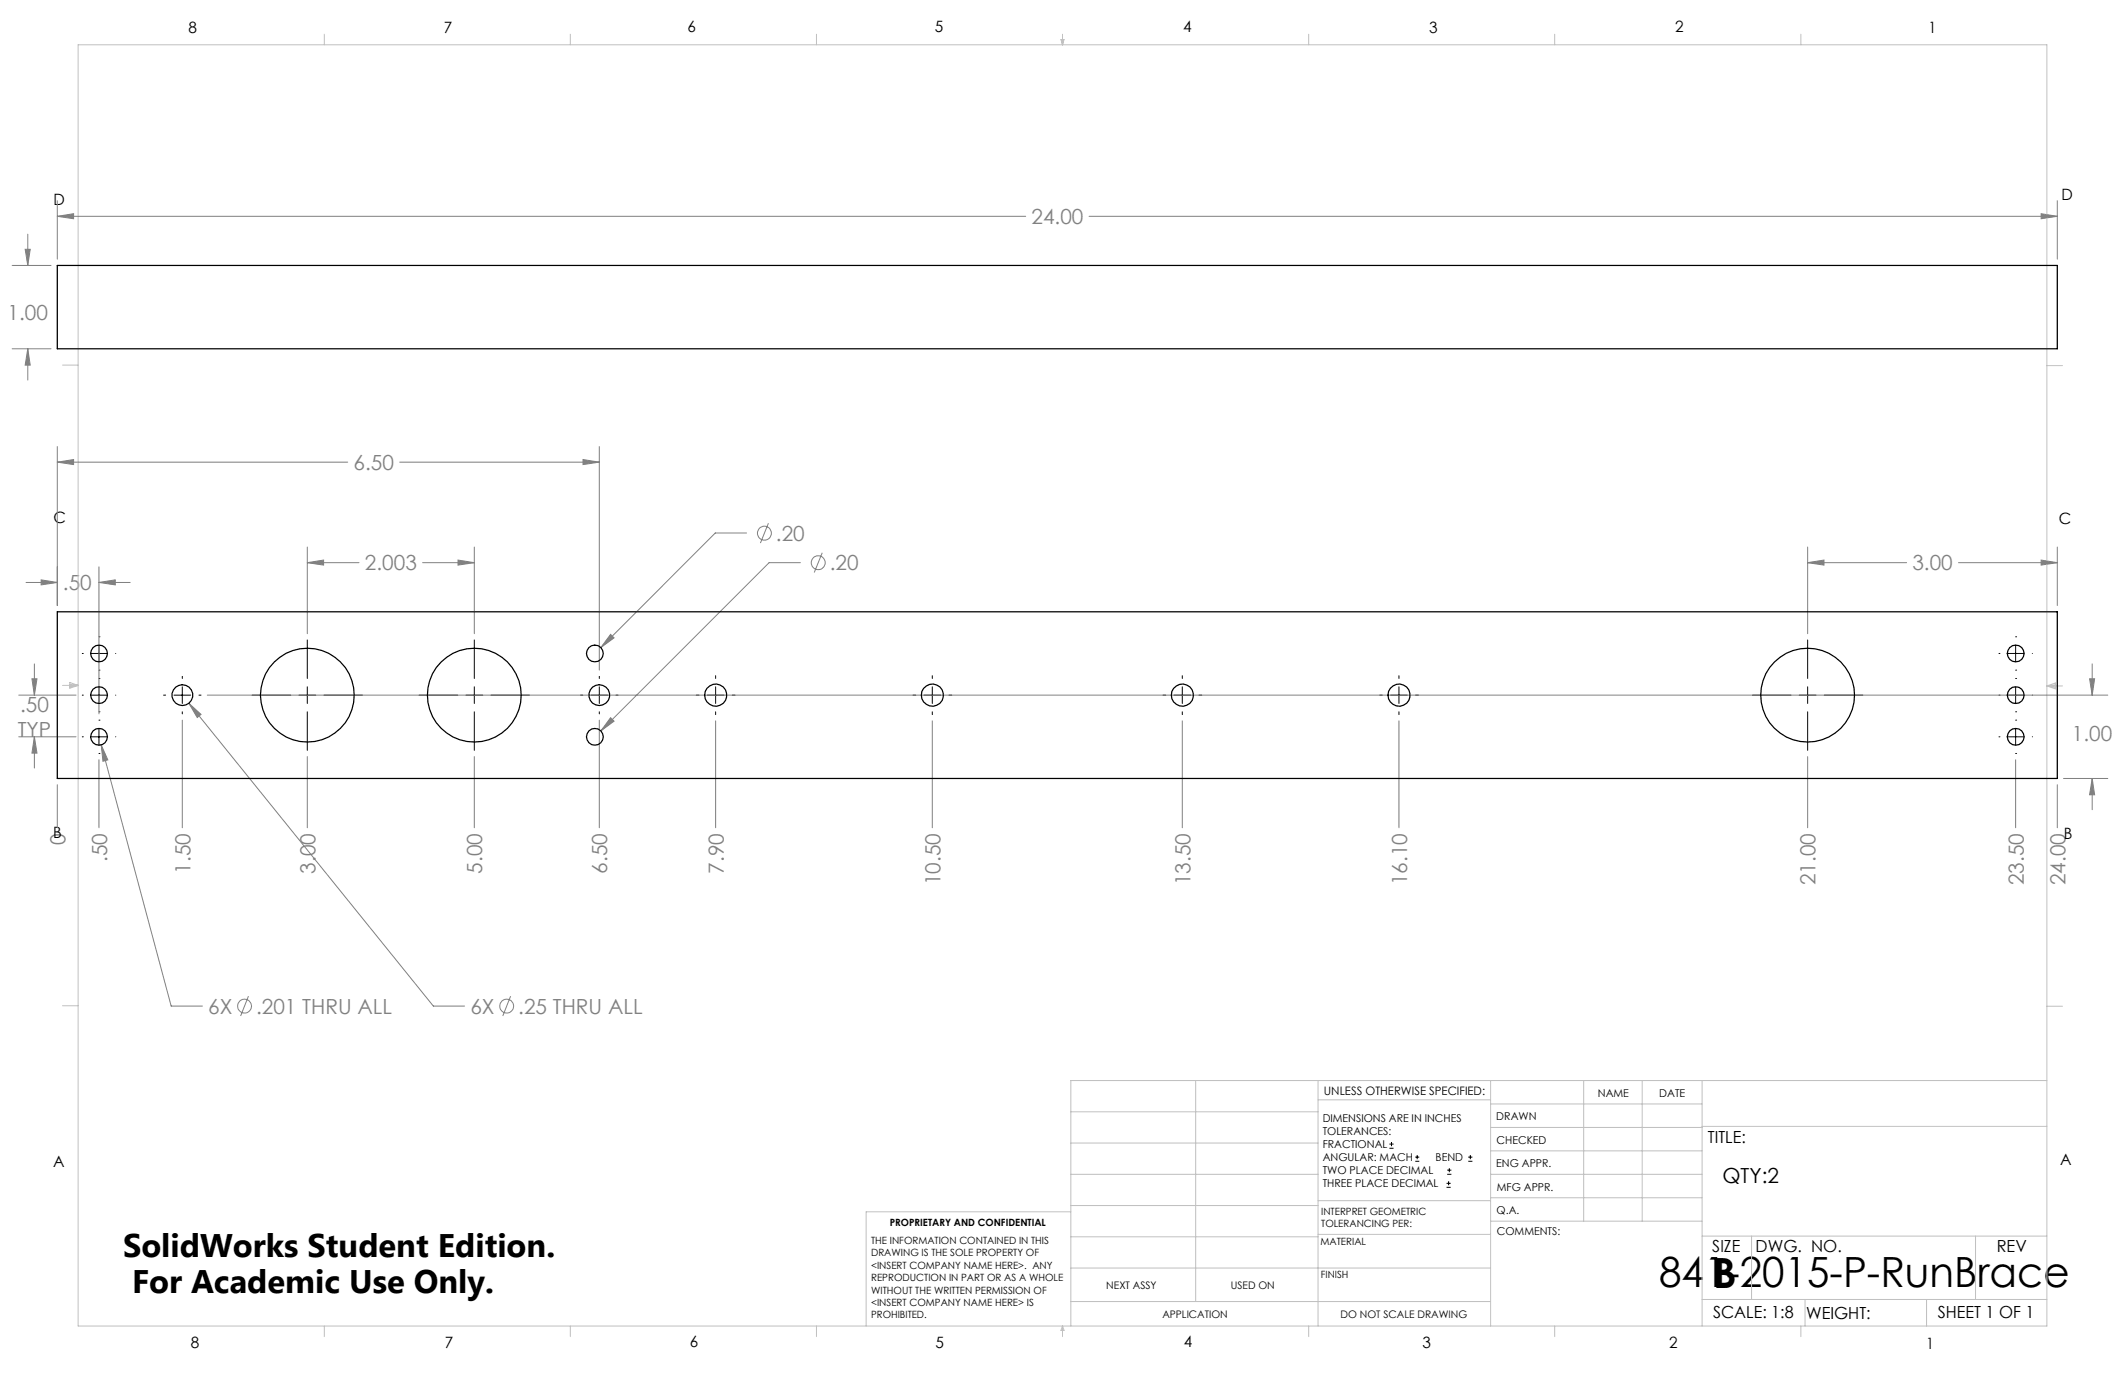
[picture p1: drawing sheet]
<svg xmlns="http://www.w3.org/2000/svg" width="432mm" height="279mm" viewBox="0 0 432 279" stroke-linecap="round" stroke-linejoin="round" font-family="sans-serif">
<g fill="none" stroke="#808080" stroke-width=".2">
<path d="M2.5 53.9h7.9M5.1 50.7h1l-.5 3.2zM5.6 47.6v6.3M11.6 44l3.4-.6v1zM11.6 40.8v11.9M11.6 44h196.8M221.3 44h196.7M414.8 43.4l3.2 .6-3.2 .4zM418 40.8v11.9M2.5 70.9h7.9M5.6 70.9l.5 3.3h-1zM5.6 70.9v6.3"/>
<path d="M11.6 93.9l3.4-.5v1zM11.6 90.7v32.3M11.6 93.9h59.1M81.2 93.9h40.6M118.5 93.4l3.3 .5-3.3 .5zM121.8 90.7v45.5M5.3 118.4h6.3M8.4 117.8l3.2 .6-3.2 .5zM20.1 115.2v29.9M20.1 118.4h6.4M20.1 118.4l3.3-.6v1.1zM62.4 114.3l3.4-.5v1z"/>
<path d="M62.4 111.2v17.6M62.4 114.3h10.6M85.9 114.3h10.5M93.1 113.8l3.3 .5-3.3 .5zM96.4 111.2v17.6M151.7 108.3h-6.4l-23.2 23.3M156.1 106.3l-1.6 4M162.6 114.3h-6.3l-34.2 34.2M167.1 112.3l-1.6 4M367.3 111.2v17.6M367.3 114.3h20.1M367.3 114.3l3.3-.5v1z"/>
<path d="M398 114.3h20M414.8 113.8l3.2 .5-3.2 .5zM418 111.2v11.8M6.5 137.9h1l-.5 3.4zM7 134.9v6.4M124.1 128.9l.7 .7-2.7 2zM424.6 137.9h1l-.5 3.4zM425.1 134.9v6.4M3.8 149.7h11.7M3.8 141.3h11.7M7 149.7l.5 3.3h-1zM7 149.7v6.4"/>
<path d="M11.6 159.5v8.7M20.1 154.4v13.8M20.6 151.4l1.3 3-1 .3zM20.6 151.4l14.2 53h6.3M37 146.3v21.9M38.4 142.9l2.5 2.3-.8 .6zM38.4 142.9l49.7 61.5h6.3M42.1 141.3h386.2M62.4 153.7v14.5M96.4 153.7v14.5M121.8 146.3v21.9M124.1 145.8l.7 .7-2.7 2z"/>
<path d="M145.4 146.5v21.7M189.4 146.5v21.7M240.2 146.5v21.7M284.3 146.5v21.7M367.3 153.7v14.5M409.6 154.4v13.8M418 159.5v8.7M419.3 158.2h9M425.1 158.2l.5 3.3h-1zM425.1 158.2v6.3M50.5 202.4l-1.6 4M103.8 202.4l-1.6 4"/>
<circle cx="155.3" cy="108.3" r="1.41"/>
<circle cx="166.3" cy="114.3" r="1.41"/>
<circle cx="49.7" cy="204.4" r="1.41"/>
<circle cx="103" cy="204.4" r="1.41"/>
</g>
<g fill="none" stroke="#000" stroke-width=".2">
<path d="M16.7 132.8h.1M18.4 132.8h3.4M20.1 137.9h.1M20.1 129.4h.1M20.1 136.2h.1M20.1 131.1v3.4M20.1 139.6v3.3M23.5 132.8h.1M37 137.4v.5M37 139.6v3.3M62.4 130v7.9M62.4 139.6v3.3"/>
<path d="M96.4 130v7.9M96.4 139.6v3.3M121.8 137.4v.5M121.8 139.6v3.3M145.4 137.3v.6M145.4 139.6v3.3M189.4 137.3v.6M189.4 139.6v3.3M240.2 137.3v.6M240.2 139.6v3.3M284.3 137.3v.6M284.3 139.6v3.3"/>
<path d="M367.3 130v7.9M367.3 139.6v3.3M406.2 132.8h.1M407.9 132.8h3.4M409.6 137.9h.1M409.6 129.4h.1M409.6 136.2h.1M409.6 131.1v3.4M409.6 139.6v3.3M413 132.8h.1M16.7 149.7h.1M16.7 141.3h.1"/>
<path d="M18.4 149.7h3.4M18.4 141.3h3.4M20.1 146.3h.1M20.1 153.1h.1M20.1 144.6h.1M20.1 148v3.4M23.5 149.7h.1M23.5 141.3h.1M33.2 141.3h.5M35.3 141.3h3.4M37 144.6v.5M40.4 141.3h.5"/>
<path d="M51.2 141.3h7.9M60.7 141.3h3.4M62.4 144.6v7.9M65.8 141.3h7.9M85.2 141.3h7.8M94.7 141.3h3.4M96.4 144.6v7.9M99.8 141.3h7.8M118 141.3h.4M120.1 141.3h3.4M121.8 144.6v.5M125.2 141.3h.4"/>
<path d="M141.5 141.3h.5M143.7 141.3h3.4M145.4 144.6v.6M148.8 141.3h.6M185.5 141.3h.6M187.7 141.3h3.4M189.4 144.6v.6M192.8 141.3h.6M236.3 141.3h.6M238.5 141.3h3.4M240.2 144.6v.6M243.6 141.3h.6"/>
<path d="M280.4 141.3h.5M282.6 141.3h3.4M284.3 144.6v.6M287.7 141.3h.5M356.1 141.3h7.8M365.6 141.3h3.4M367.3 144.6v7.9M370.7 141.3h7.8M406.2 149.7h.1M406.2 141.3h.1M407.9 149.7h3.4M407.9 141.3h3.4"/>
<path d="M409.6 146.3h.1M409.6 153.1h.1M409.6 144.6h.1M409.6 148v3.4M413 149.7h.1M413 141.3h.1M282.3 233.3h.9M282.3 232.5h.9M282.8 232.1v.8M287.6 236h.8M287.6 235.1h.8M288 234.7v.8"/>
<path d="M294.1 238.6h.8M294.1 237.8h.8M294.5 237.4v.8M298.3 236h.9M298.3 235.1h.9M298.8 234.7v.8M293.9 241.3h.9M293.9 240.5h.9M294.4 240v.8"/>
</g>
<g fill="none" stroke="#c0c0c0" stroke-width=".2">
<path d="M15.9 9.1h400v260.4h-400zM65.9 6.9v2.2M115.9 6.9v2.2M165.9 6.9v2.2M215.6 8h.6l-.3 1.1zM215.7 8l.2 1.1M215.9 6.9v2.2M216 8l-.1 1.1M265.9 6.9v2.2M315.9 6.9v2.2M365.9 6.9v2.2M12.7 74.2h3.2"/>
<path d="M415.9 74.3h3.2M12.7 139.3h3.2M14.2 139.1l1.7 .2M14.2 138.7l1.7 .6-1.7 .5zM15.9 139.3l-1.7 .3M415.9 139.4h3.2M415.9 139.4l1.8-.6v1.2zM415.9 139.4l1.8 .3M417.7 139.2l-1.8 .2M12.7 204.4h3.2M243 219.6v44.9M267.8 219.6v49.9"/>
<path d="M302.9 219.6v49.9M321.8 219.6v28.5M333.7 219.6v28.5M345.9 219.6v49.9M415.9 204.5h3.2M415.9 219.6h-198.3v49.9M217.6 238.6h50.2M217.6 232.3h50.2M217.6 225.9h50.2M267.8 223.5h35.1M302.9 233.9h43M302.9 229.1h43"/>
<path d="M302.9 224.3h43M302.9 238.6h43M345.9 228.9h70M217.6 257.7h85.3M217.6 251.3h50.2M217.6 245h50.2M217.6 246.2h-41.6v23.3M267.8 250.8h35.1M267.8 244h35.1M302.9 248.1h43M302.9 243.4h43M345.9 251.2h70"/>
<path d="M355.9 251.2v12.9M401.4 251.2v12.9M65.9 269.5v2.1M115.9 269.5v2.1M165.9 269.5v2.1M215.9 269.5v2.1M215.9 269.5l.3 .8h-.6zM217.6 264.5h85.3M265.9 269.5v2.1M315.9 269.5v2.1M345.9 264.1h70M365.9 269.5v2.1"/>
<path d="M366.8 264.1v5.4M391.5 264.1v5.4"/>
</g>
<path d="M7 149.7l.5 3.3h-1zM6.5 137.9h1l-.5 3.4zM8.4 117.8l3.2 .6-3.2 .5zM20.1 118.4l3.3-.6v1.1zM424.6 137.9h1l-.5 3.4zM425.1 158.2l.5 3.3h-1zM93.1 113.8l3.3 .5-3.3 .5zM62.4 114.3l3.4-.5v1zM367.3 114.3l3.3-.5v1zM414.8 113.8l3.2 .5-3.2 .5zM38.4 142.9l1.7 2.9 .8-.6zM20.6 151.4l.3 3.3 1-.3zM124.1 145.8l-2 2.7 2.7-2zM124.1 128.9l-2 2.7 2.7-2zM118.5 93.4l3.3 .5-3.3 .5zM11.6 93.9l3.4-.5v1zM414.8 43.4l3.2 .6-3.2 .4zM11.6 44l3.4-.6v1zM5.1 50.7h1l-.5 3.2zM5.6 70.9l.5 3.3h-1z" fill="#808080"/>
<g fill="none" stroke="#000" stroke-width=".25">
<path d="M11.6 53.9h406.4v17h-406.4zM11.6 124.3h406.4v33.9h-406.4z"/>
<circle cx="20.1" cy="132.8" r="1.71"/>
<circle cx="120.9" cy="132.8" r="1.7"/>
<circle cx="409.6" cy="132.8" r="1.71"/>
<circle cx="20.1" cy="141.2" r="1.71"/>
<circle cx="20.1" cy="149.7" r="1.71"/>
<circle cx="37.1" cy="141.2" r="2.11"/>
<circle cx="62.5" cy="141.3" r="9.5"/>
<circle cx="96.4" cy="141.3" r="9.5"/>
<circle cx="120.9" cy="149.7" r="1.7"/>
<circle cx="121.8" cy="141.3" r="2.12"/>
<circle cx="145.4" cy="141.3" r="2.25"/>
<circle cx="189.5" cy="141.3" r="2.25"/>
<circle cx="240.3" cy="141.3" r="2.25"/>
<circle cx="284.3" cy="141.3" r="2.25"/>
<circle cx="367.3" cy="141.3" r="9.5"/>
<circle cx="409.6" cy="141.2" r="1.71"/>
<circle cx="409.6" cy="149.7" r="1.71"/>
</g>
<g font-size="8.5">
<text x="337.2" y="261.6">841-2015-P-RunBrace</text>
<text x="348.1" y="261.8">B</text>
</g>
<g font-size="6.6">
<text x="25" y="255.4">SolidWorks Student Edition.</text>
<text x="26.8" y="262.7">For Academic Use Only.</text>
</g>
<g font-size="4.2" fill="#808080">
<text x="209.6" y="45.5">24.00</text>
<text x="1.6" y="65">1.00</text>
<text x="71.8" y="95.5">6.50</text>
<text x="157.7" y="109.9">.20</text>
<text x="12.8" y="119.9">.50</text>
<text x="74.2" y="115.9">2.003</text>
<text x="168.6" y="115.9">.20</text>
<text x="388.6" y="115.9">3.00</text>
<text x="3.6" y="149.7">TYP</text>
<text x="4.1" y="144.6">.50</text>
<text x="421" y="150.6">1.00</text>
<text x="13.3" y="171.7" transform="rotate(-90 13.3 171.7)">0</text>
<text x="21.7" y="175.2" transform="rotate(-90 21.7 175.2)">.50</text>
<text x="38.7" y="177.6" transform="rotate(-90 38.7 177.6)">1.50</text>
<text x="64.1" y="177.6" transform="rotate(-90 64.1 177.6)">3.00</text>
<text x="98" y="177.6" transform="rotate(-90 98 177.6)">5.00</text>
<text x="123.4" y="177.6" transform="rotate(-90 123.4 177.6)">6.50</text>
<text x="147.1" y="177.6" transform="rotate(-90 147.1 177.6)">7.90</text>
<text x="191.1" y="179.9" transform="rotate(-90 191.1 179.9)">10.50</text>
<text x="241.9" y="179.9" transform="rotate(-90 241.9 179.9)">13.50</text>
<text x="285.9" y="179.9" transform="rotate(-90 285.9 179.9)">16.10</text>
<text x="368.9" y="179.9" transform="rotate(-90 368.9 179.9)">21.00</text>
<text x="411.2" y="179.9" transform="rotate(-90 411.2 179.9)">23.50</text>
<text x="419.7" y="179.9" transform="rotate(-90 419.7 179.9)">24.00</text>
<text x="42.3" y="206">6X</text>
<text x="52" y="206">.201 THRU ALL</text>
<text x="95.6" y="206">6X</text>
<text x="105.3" y="206">.25 THRU ALL</text>
</g>
<text font-size="4.2" x="350" y="240.4">QTY:2</text>
<g font-size="3.4">
<text x="347.1" y="232.3">TITLE:</text>
<text x="347.9" y="254.3">SIZE</text>
<text x="356.7" y="254.4">DWG. NO.</text>
<text x="405.7" y="254.5">REV</text>
<text x="348.1" y="267.9">SCALE: 1:8</text>
<text x="367" y="268">WEIGHT:</text>
<text x="393.8" y="267.9">SHEET 1 OF 1</text>
</g>
<g font-size="3.2">
<text x="38.3" y="6.7">8</text>
<text x="90.2" y="6.7">7</text>
<text x="139.7" y="6.5">6</text>
<text x="190" y="6.5">5</text>
<text x="240.4" y="6.5">4</text>
<text x="290.4" y="6.7">3</text>
<text x="340.4" y="6.5">2</text>
<text x="391.9" y="6.7">1</text>
<text x="10.9" y="41.6">D</text>
<text x="418.9" y="40.7">D</text>
<text x="10.9" y="106.3">C</text>
<text x="418.4" y="106.4">C</text>
<text x="10.8" y="170.2">B</text>
<text x="419.4" y="170.6">B</text>
<text x="10.8" y="237.2">A</text>
<text x="418.6" y="236.8">A</text>
<text x="38.8" y="273.8">8</text>
<text x="90.4" y="273.8">7</text>
<text x="140.2" y="273.8">6</text>
<text x="190.1" y="273.9">5</text>
<text x="240.5" y="273.8">4</text>
<text x="289" y="273.9">3</text>
<text x="339.1" y="273.8">2</text>
<text x="391.4" y="274.1">1</text>
</g>
<text font-size="2.4" x="269" y="222.4">UNLESS OTHERWISE SPECIFIED:</text>
<g font-size="2.2">
<text x="268.8" y="228">DIMENSIONS ARE IN INCHES</text>
<text x="304.1" y="227.7">DRAWN</text>
<text x="324.7" y="222.9">NAME</text>
<text x="337.2" y="222.9">DATE</text>
<text x="268.8" y="230.6">TOLERANCES:</text>
<text x="268.8" y="233.3">FRACTIONAL</text>
<text x="304.1" y="232.6">CHECKED</text>
<text x="268.8" y="236">ANGULAR: MACH</text>
<text x="268.8" y="238.6">TWO PLACE DECIMAL</text>
<text x="291.7" y="236">BEND</text>
<text x="304" y="237.2">ENG APPR.</text>
<text x="268.8" y="241.3">THREE PLACE DECIMAL</text>
<text x="304.2" y="241.9">MFG APPR.</text>
<text x="304.1" y="246.7">Q.A.</text>
<text x="304.1" y="250.9">COMMENTS:</text>
</g>
<g font-size="2.1">
<text x="224.8" y="262">NEXT ASSY</text>
<text x="250.1" y="261.9">USED ON</text>
<text x="236.2" y="267.8">APPLICATION</text>
<text x="272.4" y="267.8">DO NOT SCALE DRAWING</text>
</g>
<g font-size="2">
<text x="180.8" y="249.2">PROPRIETARY AND CONFIDENTIAL</text>
<text x="268.5" y="246.8">INTERPRET GEOMETRIC</text>
<text x="268.5" y="249.4">TOLERANCING PER:</text>
<text x="177" y="252.8">THE INFORMATION CONTAINED IN THIS</text>
<text x="177" y="255.3">DRAWING IS THE SOLE PROPERTY OF</text>
<text x="177" y="257.8">&lt;INSERT COMPANY NAME HERE&gt;. ANY</text>
<text x="268.3" y="252.9">MATERIAL</text>
<text x="177" y="260.3">REPRODUCTION IN PART OR AS A WHOLE</text>
<text x="177" y="262.9">WITHOUT THE WRITTEN PERMISSION OF</text>
<text x="268.4" y="259.7">FINISH</text>
<text x="177" y="265.4">&lt;INSERT COMPANY NAME HERE&gt; IS</text>
<text x="177" y="267.9">PROHIBITED.</text>
</g>
</svg>
